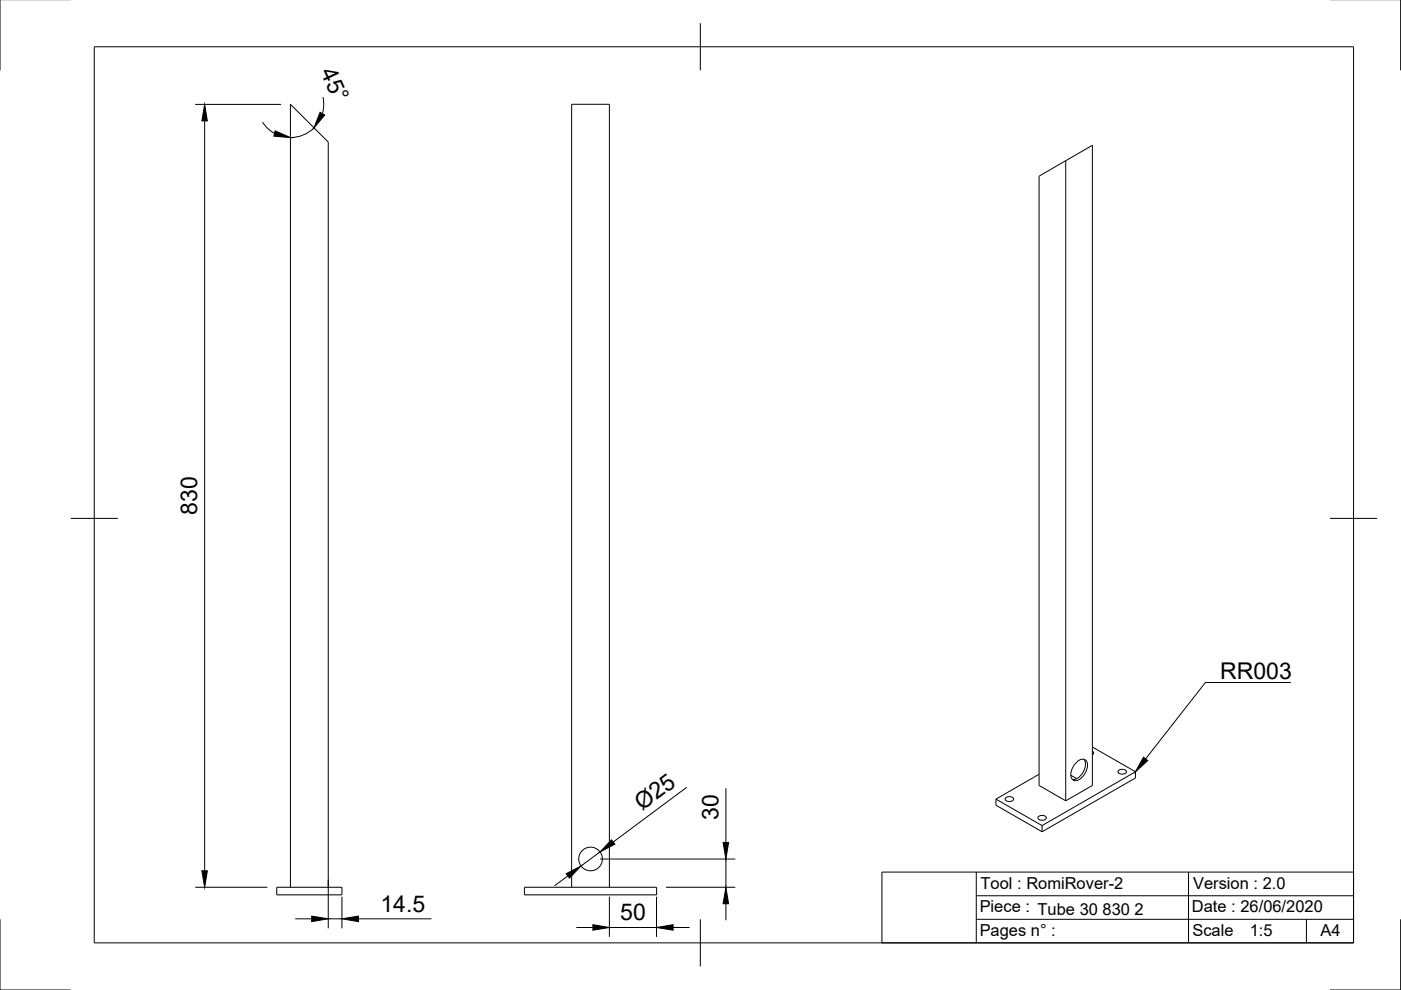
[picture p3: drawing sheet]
<svg xmlns="http://www.w3.org/2000/svg" width="297mm" height="210mm" viewBox="0 0 297 210" stroke-linecap="round" stroke-linejoin="round" font-family="sans-serif">
<!-- layer: Visible -->
<g fill="none" stroke="#000" stroke-width=".21">
<path d="M226 34.1l-5.7 3.3v129.1l5.7 3.3M226 34.1l5.6-3.3v135.7l-5.6 3.3M226 34.1v135.7M231.6 158.4l9.1 5.2M231.6 159.3l.3 .3-.3 .4M211.2 169.4v1.3l9.7 5.7M211.2 169.4l9.7 5.6M213.2 169.2a1.12 1.12 0 0 1 1.7 .2 1.04 1.04 0 0 1-1.8 0zM220.1 173.2a1.12 1.12 0 0 1 1.7 .2 1.04 1.04 0 0 1-1.8 0zM220.3 164.2l-9.1 5.2M220.9 175v1.4M227 164.4l1.3 .7"/>
<path d="M228.3 161.5a1.37 1.37 0 0 1 2-.2 3.3 3.3 0 0 1-2.4 4.2 1.26 1.26 0 0 1-.8-1.8 4.2 4.2 0 0 1 1.2-2.2zM229.8 161a3.1 3.1 0 0 1-1.3 4l-.8 .3h-.3M237.1 163.4a1.12 1.12 0 0 1 1.7 .2 1.04 1.04 0 0 1-1.8 0zM240.7 163.6v1.3l-19.8 11.5M240.7 163.6l-19.8 11.4M58.7 188.1h13.8v1.6h-13.8zM61.6 188.1v-166l8 8v158M111.2 188.1h28v1.6h-28zM121.2 188.1v-166h8v166"/>
<circle cx="125.2" cy="182.1" r="2.51"/>
</g>
<!-- layer: Border -->
<path d="M0 -.1v15M297 -.1v15M20 9.9h267v190h-267zM148.5 4.9v10M15 109.9h10M282 109.9h10M0 194.9v15h15M148.5 194.9v10M297 194.9v15h-15" fill="none" stroke="#000" stroke-width=".21"/>
<!-- layer: TitleBlock -->
<path d="M187 184.9h100v15h-100zM207 194.9h80M207 189.9h80M207 184.9v15M252 184.9v15M277 194.9v5" fill="none" stroke="#000" stroke-width=".21"/>
<!-- layer: Annotations -->
<path d="M242.4 160.5l1 .8-2.7 2.4z" fill="#000" stroke="#000" stroke-width=".21"/>
<path d="M273.7 144.7h-18.1l-12.7 16.2" fill="none" stroke="#000" stroke-width=".21"/>
<!-- layer: Dimensions -->
<g fill="none" stroke="#000" stroke-width=".21">
<path d="M41.4 22.1h18.2M43.4 25.6v159M55.7 25.9l1.1 1.4 1.4 1M66.6 27.1a7 7 0 0 1-5 2.1M68.5 20.6l.1 1.8-.2 1.7M145.6 166.9l-15.6 11.6M153.9 167.1v11.5M41.4 188.1h15.3M62.6 194.8h3.5M69.6 186.5v10.3M69.6 194.8h2.9M72.5 190.1v6.7"/>
<path d="M76 194.8h15.5M120.4 185.7l-2.8 2.1M122.2 196.7h3.5M127.2 180.6l-4 3M127.2 182.1h28.7M129.2 190.1v8.5M129.2 196.7h10M139.2 190.1v8.5M141.2 188.1h14.7M142.7 196.7h3.5M153.9 182.1v6M153.9 191.6v3.5"/>
</g>
<path d="M43.4 22.1l.6 3.5h-1.2zM58.3 27.7l3.3 1.5-3.5-.3zM67.9 23.8l1 .6-2.3 2.7zM129.7 178.1l.7 .9-3.2 1.6zM153.3 178.6h1.2l-.6 3.5zM42.8 184.6h1.2l-.6 3.5zM66.1 194.2l3.5 .6-3.5 .6zM72.5 194.8l3.5-.6v1.2zM120 185.2l3.2-1.6-2.5 2.6zM125.7 196.1l3.5 .6-3.5 .5zM139.2 196.7l3.5-.6v1.1zM153.9 188.1l.6 3.5h-1.2z" fill="#000" stroke="#000" stroke-width=".21"/>
<g font-size="4.9">
<text x="67.9" y="15.3" transform="rotate(65 67.9 15.3)">45°</text>
<text x="41.8" y="109.2" transform="rotate(-90 41.8 109.2)">830</text>
<text x="258.7" y="144">RR003</text>
<text x="136.1" y="171.9" transform="rotate(-37 136.1 171.9)">Ø25</text>
<text x="152.3" y="173.8" transform="rotate(-90 152.3 173.8)">30</text>
<text x="80.6" y="193.3">14.5</text>
<text x="131.5" y="195.1">50</text>
</g>
<g font-size="3.5">
<text x="207.9" y="188.4">Tool : RomiRover-2</text>
<text x="253" y="188.4">Version : 2.0</text>
<text x="207.7" y="193.4">Piece : Tube 30 830 2</text>
<text x="252.7" y="193.5">Date : 26/06/2020</text>
<text x="207.7" y="198.4">Pages n° :</text>
<text x="252.8" y="198.5">Scale</text>
<text x="265" y="198.5">1:5</text>
<text x="280" y="198.4">A4</text>
</g>
</svg>
